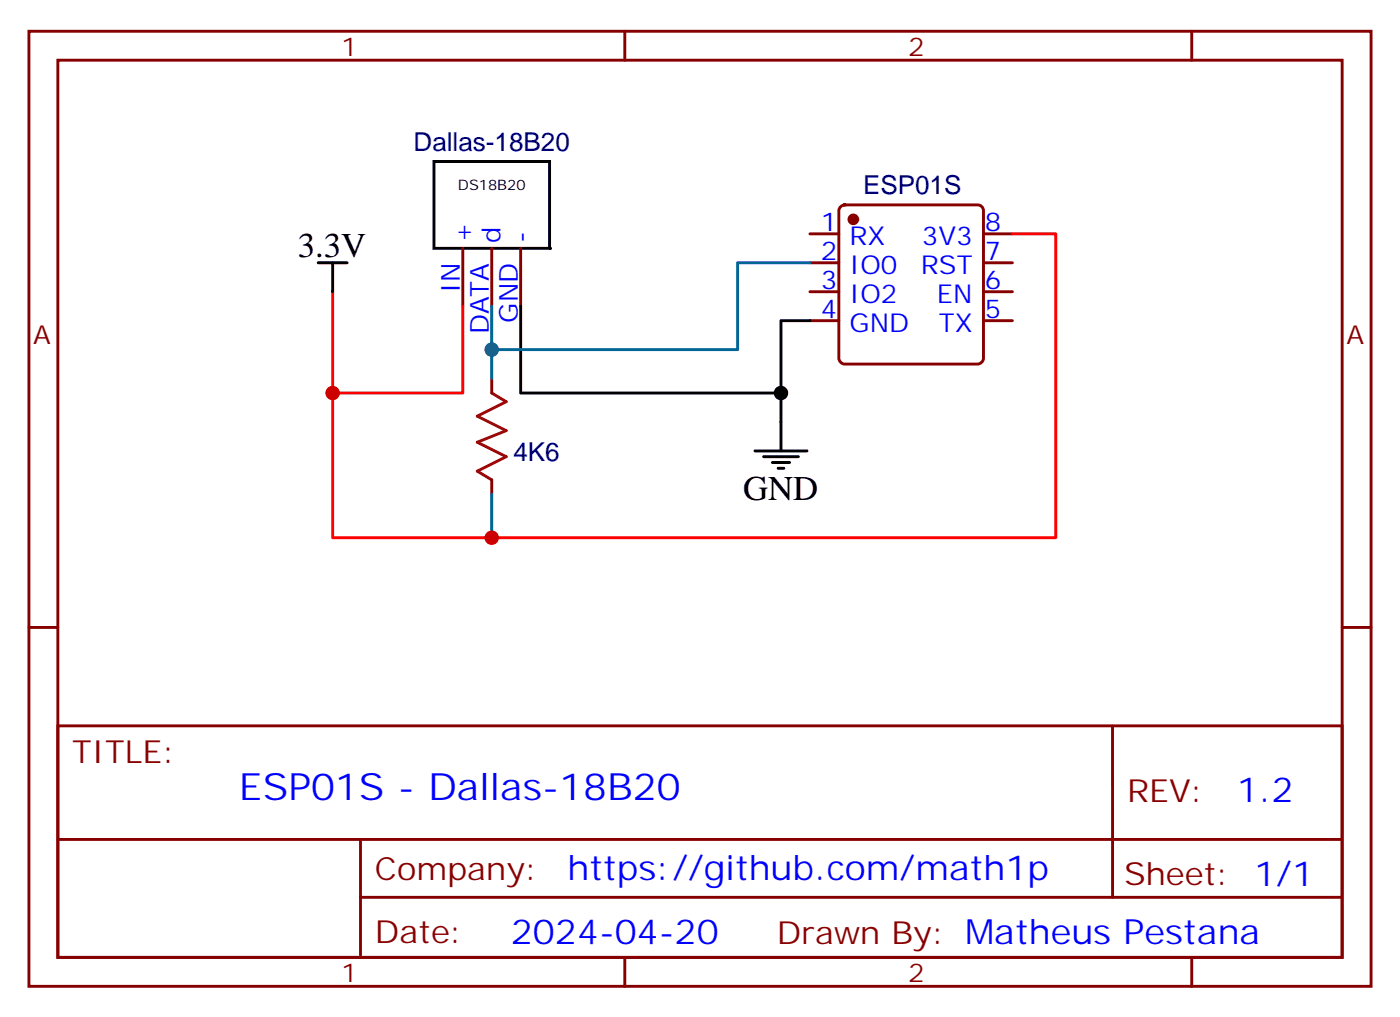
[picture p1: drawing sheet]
<svg xmlns="http://www.w3.org/2000/svg" width="171mm" height="124mm" viewBox="0 0 171 124" stroke-linecap="round" stroke-linejoin="round" font-family="sans-serif">
<g fill="none" stroke="#870000" stroke-width=".35">
<path d="M3.5 3.8h163.7v116.4h-163.7zM7.1 7.3h156.6v109.4h-156.6zM76.2 3.8v3.5M145.3 3.8v3.5M56.4 30.3v7M60 30.3v7M63.5 30.3v7M98.8 28.5h3.5M98.8 32h3.5M98.8 35.6h3.5M98.8 39.1h3.5M102.5 25.2l.5-.2h16.2a.71 .71 0 0 1 .7 .7v18a.76 .76 0 0 1-.7 .7h-16.2a.76 .76 0 0 1-.7-.7v-18z"/>
<path d="M119.9 28.5h3.6M119.9 32h3.6M119.9 35.6h3.6M119.9 39.1h3.6M60 46.1v1.8M60 58.5v1.8M3.5 76.5h3.6M163.7 76.5h3.5M7.1 88.5h156.6v28.2h-156.6zM135.7 88.5v20.9M7.1 102.3h156.5M44 109.4h119.6"/>
<path d="M44 102.3v14.1M76.2 116.7v3.5M145.3 116.7v3.5"/>
</g>
<circle cx="104.1" cy="26.7" r=".53" fill="#870000" stroke="#870000" stroke-width=".35"/>
<path d="M52.9 19.7h14.1v10.6h-14.1zM38.8 32h3.5M40.6 32v3.6M63.5 37.3v10.6h31.7v-8.8h3.6M92.1 55h6.3M93.1 55.7h4.3M94.2 56.4h2.1M94.9 57.1h.7M95.2 47.9v7.1" fill="none" stroke="#000" stroke-width=".35"/>
<circle cx="67" cy="30.3" r=".18" fill="#000"/>
<path d="M56.4 37.3v10.6h-15.8M123.5 28.5h5.3v37h-88.2v-29.9" fill="none" stroke="#f00" stroke-width=".35"/>
<path d="M98.8 32h-8.8v10.6h-30v-5.3M60 42.6v3.5M60 60.3v5.2" fill="none" stroke="#069" stroke-width=".35"/>
<path d="M60 47.9l1.7 1.1-3.5 1.7 3.5 1.8-3.5 1.4 3.5 1.8-3.5 1.7 1.8 1.1" fill="none" stroke="#a10000" stroke-width=".35"/>
<circle cx="60" cy="42.6" r=".88" fill="#066"/>
<circle cx="60" cy="65.5" r=".88" fill="#c00"/>
<circle cx="95.3" cy="47.9" r=".88" fill="#000"/>
<circle cx="40.6" cy="47.9" r=".88" fill="#c00"/>
<text font-size="4.6" fill="#00f" x="29.1" y="97.5">ESP01S - Dallas-18B20</text>
<g font-size="4.2">
<text x="36.3" y="31.3">3.3V</text>
<text x="90.6" y="61">GND</text>
</g>
<g font-size="4.2" fill="#00f">
<text x="150.9" y="97.7">1.2</text>
<text x="69.2" y="107.3">https://github.com/math1p</text>
<text x="62.3" y="115.1">2024-04-20</text>
</g>
<g font-size="3.9" fill="#800">
<text x="8.8" y="93.1">TITLE:</text>
<text x="137.4" y="97.7">REV:</text>
<text x="45.7" y="107.3">Company:</text>
<text x="137.1" y="107.9">Sheet: 1/1</text>
<text x="45.7" y="114.9">Date:</text>
<text x="94.8" y="115">Drawn By: Matheus Pestana</text>
</g>
<g font-size="3.2" fill="#800">
<text x="41.6" y="6.8">1</text>
<text x="110.8" y="6.8">2</text>
<text x="4.1" y="41.9">A</text>
<text x="164.2" y="41.9">A</text>
<text x="41.6" y="119.7">1</text>
<text x="110.8" y="119.7">2</text>
</g>
<g font-size="3.2" fill="#000080">
<text x="50.4" y="18.4">Dallas-18B20</text>
<text x="105.3" y="23.7">ESP01S</text>
<text x="62.6" y="56.1">4K6</text>
</g>
<g font-size="3.2" fill="#00f">
<text x="57.5" y="29.6" transform="rotate(-90 57.5 29.6)">+</text>
<text x="61" y="29.6" transform="rotate(-90 61 29.6)">d</text>
<text x="64.6" y="29.6" transform="rotate(-90 64.6 29.6)">-</text>
<text x="100.1" y="28.2">1</text>
<text x="103.6" y="29.9">RX</text>
<text x="112.4" y="29.9">3V3</text>
<text x="120.1" y="28.2">8</text>
<text x="56.1" y="35.7" transform="rotate(-90 56.1 35.7)">IN</text>
<text x="100.1" y="31.7">2</text>
<text x="100.1" y="35.2">3</text>
<text x="103.6" y="33.4">IO0</text>
<text x="112.3" y="33.4">RST</text>
<text x="120.1" y="35.2">6</text>
<text x="120.1" y="31.7">7</text>
<text x="59.6" y="40.8" transform="rotate(-90 59.6 40.8)">DATA</text>
<text x="63.1" y="39.3" transform="rotate(-90 63.1 39.3)">GND</text>
<text x="100.1" y="38.7">4</text>
<text x="103.6" y="37">IO2</text>
<text x="103.6" y="40.5">GND</text>
<text x="114.3" y="37">EN</text>
<text x="114.5" y="40.5">TX</text>
<text x="120.1" y="38.7">5</text>
</g>
<text font-size="1.8" x="55.8" y="23.2">DS18B20</text>
</svg>
